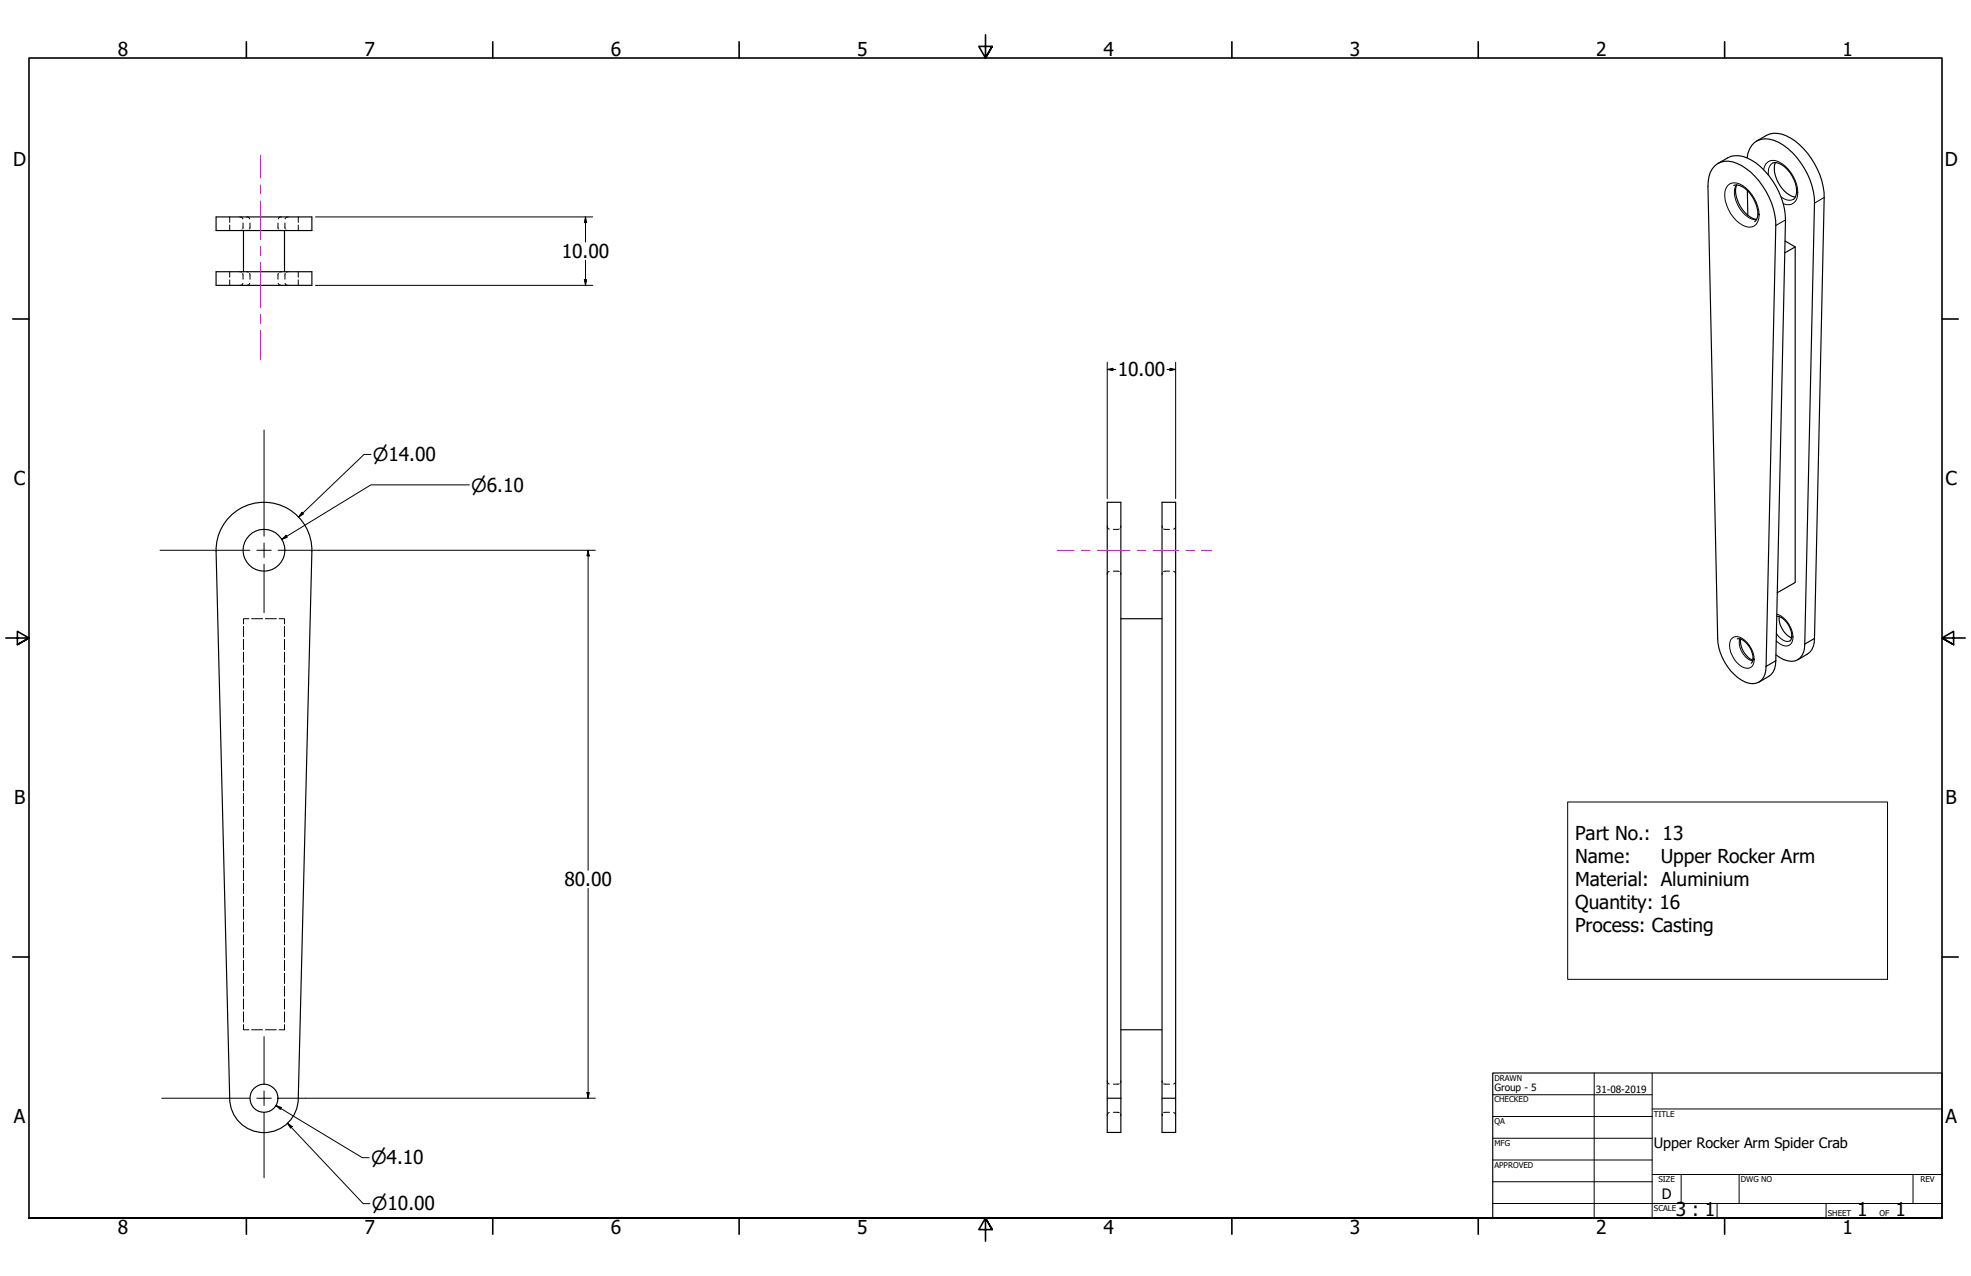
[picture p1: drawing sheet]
<svg xmlns="http://www.w3.org/2000/svg" width="864mm" height="559mm" viewBox="0 0 864 559" stroke-linecap="round" stroke-linejoin="round" font-family="sans-serif">
<!-- layer: Hidden (ANSI) -->
<g fill="none" stroke="#000" stroke-width=".44">
<path d="M100.6 95v2.4M100.6 98.6v2.4M105 95l.7 .1 .7 .8M106.5 97.7l-.1 2.6M108 95l.6 .1 .8 .8M109.5 97.7l-.2 2.6M121.8 97.7l.2 2.6M123.3 95l-.6 .1-.8 .8M124.8 97.7l.2 2.6M126.3 95l-.6 .1-.8 .8M130.7 95v2.4M130.7 98.6v2.4"/>
<path d="M100.6 119v2.4M105 119l.8 .2M105.8 100.8l-.8 .2M106.4 119.7l.1 2.6M108 119l.8 .2M108.8 100.8l-.8 .2M109.3 119.7l.2 2.6M122 119.7l-.2 2.6M122.6 100.8l.7 .2M123.3 119l-.7 .2M125 119.7l-.2 2.6M125.5 100.8l.8 .2"/>
<path d="M126.3 119l-.8 .2M130.7 119v2.4M100.6 122.6v2.4M106.4 124.1l-.7 .8-.7 .1M109.4 124.1l-.8 .8-.6 .1M121.9 124.1l.8 .8 .6 .1M124.9 124.1l.8 .8 .6 .1M130.7 122.6v2.4M485.1 230.3l.1 .6 .8 .8M490.4 231.6l-2.6 .2M491.1 230.3l-.1 .8M509.1 230.3l.2 .8"/>
<path d="M509.8 231.6l2.6 .2M515.1 230.3l-.1 .6-.8 .8M486 250.2l-.8 .8-.1 .6M487.8 250.1l2.6 .2M491 250.8l.1 .8M509.3 250.8l-.2 .8M512.4 250.1l-2.6 .2M514.2 250.2l.8 .8 .1 .6M106.7 274.3v4.5M106.7 280v4.5M109.1 271h-2.4v2.2M110.2 271h4.9"/>
<path d="M116.3 271h4.8M122.2 271h2.5v2.2M124.7 274.3v4.5M124.7 280v4.5M106.7 285.6v4.5M106.7 291.2v4.5M106.7 296.9v4.5M124.7 285.6v4.5M124.7 291.2v4.5M124.7 296.9v4.5M106.7 302.5v4.5M106.7 308.1v4.5"/>
<path d="M106.7 313.7v4.5M106.7 319.3v4.5M124.7 302.5v4.5M124.7 308.1v4.5M124.7 313.7v4.5M124.7 319.3v4.5M106.7 325v4.4M106.7 330.6v4.5M106.7 336.2v4.5M124.7 325v4.4M124.7 330.6v4.5M124.7 336.2v4.5"/>
<path d="M106.7 341.8v4.5M106.7 347.5v4.5M106.7 353.1v4.5M106.7 358.7v4.5M124.7 341.8v4.5M124.7 347.5v4.5M124.7 353.1v4.5M124.7 358.7v4.5M106.7 364.4v4.4M106.7 370v4.5M106.7 375.6v4.5M124.7 364.4v4.4"/>
<path d="M124.7 370v4.5M124.7 375.6v4.5M106.7 381.2v4.5M106.7 386.8v4.6M106.7 392.5v4.4M106.7 398.1v4.5M124.7 381.2v4.5M124.7 386.8v4.6M124.7 392.5v4.4M124.7 398.1v4.5M106.7 403.7v4.5M106.7 409.3v4.5"/>
<path d="M106.7 415v4.5M124.7 403.7v4.5M124.7 409.3v4.5M124.7 415v4.5M106.7 420.6v4.5M106.7 426.2v4.5M106.7 431.9v4.4M106.7 437.5v4.5M124.7 420.6v4.5M124.7 426.2v4.5M124.7 431.9v4.4M124.7 437.5v4.5"/>
<path d="M106.7 448.7v2.3h2.4M106.7 443.1v4.5M110.2 451h4.9M116.3 451h4.8M124.7 443.1v4.5M124.7 448.7v2.3h-2.5M485.1 473.3l.1 .7 .8 .7M490.4 474.7l-2.6 .1M491.1 473.3l-.1 .8M509.1 473.3l.2 .8M509.8 474.7l2.6 .1M515.1 473.3l-.1 .7-.8 .7"/>
<path d="M486 487.2l-.8 .8-.1 .6M487.8 487.1l2.6 .2M491 487.9l.1 .7M509.3 487.9l-.2 .7M512.4 487.1l-2.6 .2M514.2 487.2l.8 .8 .1 .6"/>
</g>
<!-- layer: Visible (ANSI) -->
<g fill="none" stroke="#000" stroke-width=".51">
<path d="M751.3 72.6a8.6 8.6 0 0 1 9.9-1 31.6 31.6 0 0 1 16.4 22.4l.5 4.7-4.3 193.1a6.5 6.5 0 0 1-5.8 7.6 16.5 16.5 0 0 1-12.3-9.3 21.9 21.9 0 0 1-3.1-10.5l-4.3-198a12.4 12.4 0 0 1 3-9zM752.7 71.6a12.2 12.2 0 0 1 16.9-.1 33.4 33.4 0 0 1 12.7 24.8l-4.2 193.1M765.5 69.2a8.3 8.3 0 0 1 11.8-7.7 31.1 31.1 0 0 1 17.3 22.5l.4 5-4.2 193.1M769.7 61.8a11.7 11.7 0 0 1 11-3.1 29.8 29.8 0 0 1 16.7 18 28.7 28.7 0 0 1 1.9 9.8l-4.3 193.1-4.2 2.5M776.7 71.4l.2-.1a6.6 6.6 0 0 1 6.1 2.8 12.6 12.6 0 0 1 3.8 11.9l-1 1.3M777.9 71.2a12.5 12.5 0 0 0 4.1 12.6l2 1.5 2.6 1M94.7 95h42v6h-42zM759.7 81.2h.2a6.4 6.4 0 0 1 6.2 2.7 13.2 13.2 0 0 1 3.7 11.9l-1 1.3M761 81a12.4 12.4 0 0 0 4 12.6l2 1.5 2.7 1M765.6 83.4l.2 10.9M94.7 119h42v6h-42zM106.7 101v18"/>
<path d="M124.7 101v18M782.1 105.5l4.5 2.6v147l-7.9 4.5M786.6 108.1l-4.6 2.6M485.1 220h6v275.9h-6zM94.7 241.5l5.9 239.5a15 15 0 0 0 15.1 15 15 15 0 0 0 15-15l6-239.5M94.7 241.5a21 21 0 0 1 21-21.5 21 21 0 0 1 20.9 21.5M491.1 271h18M761.2 279.8l.3-.1a7.6 7.6 0 0 1 6.2 6.2l.3 3.2-.7 1.3M762.6 279.8a9.7 9.7 0 0 0 5.4 9.4M778.5 269.9a8.6 8.6 0 0 1 6.6 7.8l-.1 1.7-.7 1.3M779.6 270.1a9.8 9.8 0 0 0 5.4 9.2M795 279.6a7.7 7.7 0 0 1-3.1 6.8l-4.2 2.5"/>
<path d="M778.1 289.4a7.7 7.7 0 0 1-3.1 6.8l-4.3 2.5M778.1 289.4l-4.3 2.4M790.8 282.1a6.5 6.5 0 0 1-6 7.5 11.2 11.2 0 0 1-6.7-2.8M491.1 451h18M485.1 480.9h6M509.1 480.9h6v-260.9h-6v275.9h6v-15"/>
<circle cx="115.7" cy="241" r="9.2"/>
<circle cx="115.7" cy="481" r="6.1"/>
</g>
<!-- layer: Visible Narrow (ANSI) -->
<g fill="none" stroke="#000" stroke-width=".44">
<path d="M772.7 74.4a4.3 4.3 0 0 1 6.6-3.5 15.9 15.9 0 0 1 8.3 14.9 4.3 4.3 0 0 1-6.3 3.4M776.7 71.4a5.1 5.1 0 0 0-1.9 5.3M760.8 81a9.6 9.6 0 0 0 1 9.6 10 10 0 0 0 7.8 5.7M770.3 93.5l.5 .6a16.5 16.5 0 0 0-8.7-13.6 4.3 4.3 0 0 0-6.4 4.1 15.8 15.8 0 0 0 9.3 14.7 4.1 4.1 0 0 0 5.6-3.6l.2-1.6M780.4 86.2a5.2 5.2 0 0 0 5.4 1.1M782.3 96.3l-4.2 2.4M787.2 83.7l.5 .6M799.3 86.5l-4.3 2.5M762.3 279.7a8.6 8.6 0 0 0 5.7 9.7M778.3 277.4a5.4 5.4 0 0 0 6 3.3M778.5 269a10.8 10.8 0 0 1 6.7 12.1 3.2 3.2 0 0 1-5 1l-1.9-1.4M785.1 278.4l.5 .6"/>
<path d="M768.1 288.2l.5 .7a11.3 11.3 0 0 0-6.6-9.9 3.2 3.2 0 0 0-4.2 3.6 11.3 11.3 0 0 0 6.6 9.9 3.1 3.1 0 0 0 4.2-3.6"/>
</g>
<!-- layer: Border (ANSI) -->
<g fill="none" stroke="#000" stroke-width=".7">
<path d="M107.9 18.3v7.1M215.9 18.3v7.1M323.8 18.3v7.1M431.8 15.2v10.2l-2.9-5.1h5.8l-2.9 5.1 2.9-5.1M539.8 18.3v7.1M647.7 18.3v7.1M755.6 18.3v7.1M5.6 139.7h7.1M850.9 139.7h7.1M2.5 279.4h10.2l-5.1-2.9v5.8l5.1-2.9-5.1 2.9M861.1 279.4h-10.2l5.1-2.9v5.8l-5.1-2.9 5.1 2.9M5.6 419.1h7.1"/>
<path d="M850.9 419.1h7.1M12.7 533.4v-508h838.2v508h-838.2h838.2M107.9 533.4v7.1M215.9 533.4v7.1M323.8 533.4v7.1M434.7 538.5l-2.9-5.1 2.9 5.1h-5.8l2.9-5.1v10.2M539.8 533.4v7.1M647.7 533.4v7.1M755.6 533.4v7.1"/>
</g>
<!-- layer: Title (ANSI) -->
<g fill="none" stroke="#000" stroke-width=".44">
<path d="M654 479.4h69.9M698.5 469.9v63.5M723.9 469.9v63.5M654 488.9h69.9M654 498.5h69.9M723.9 485.6h127M654 508h69.9M654 517.5h69.9M723.9 514.3h127M736.6 514.3v12.7M762 514.3v12.7M838.2 514.3v12.7"/>
<path d="M654 527h196.9M752.3 527v6.4M800.1 527v6.4"/>
</g>
<path d="M654 469.9h196.9v63.5h-196.9z" fill="none" stroke="#000" stroke-width=".51"/>
<!-- layer: Dimension (ANSI) -->
<g fill="none" stroke="#000" stroke-width=".44">
<path d="M138.2 95h121.5M256.5 95l.5 2.5h-1zM256.5 95v11M256.5 114v11M138.2 125h121.5M256 122.5h1l-.5 2.5zM485.1 158.6v59.8M515.1 158.6v59.8M485.1 161.8l2.5-.5v1zM485.1 161.8h3.8M511.4 161.8h3.7M512.6 161.3l2.5 .5-2.5 .5z"/>
<path d="M162.6 199h-3.1l-28.7 27.4M205.7 212.3h-43.2l-39.1 23.9M123.4 236.2l1.9-1.8 .6 .9zM132.3 224.3l.7 .8-2.2 1.3zM139.8 241h121.1M257.7 241l.5 2.5h-1zM257.7 241v140.1M257.7 389.1v91.8M257.2 478.5h1l-.5 2.4zM120.9 484.1l2.4 .9-.5 .8zM120.9 484.1l37.8 22.9h3M125.9 491.9l2.1 1.4-.7 .7z"/>
<path d="M125.9 491.9l33.2 35.2h3M133.9 480.9h127"/>
</g>
<g fill="#000">
<path d="M256.5 95l.5 2.5h-1z" fill-rule="evenodd"/>
<path d="M256 122.5h1l-.5 2.5z" fill-rule="evenodd"/>
<path d="M485.1 161.8l2.5-.5v1z" fill-rule="evenodd"/>
<path d="M512.6 161.3l2.5 .5-2.5 .5z" fill-rule="evenodd"/>
<path d="M123.4 236.2l1.9-1.8 .6 .9z" fill-rule="evenodd"/>
<path d="M132.3 224.3l.7 .8-2.2 1.3z" fill-rule="evenodd"/>
<path d="M257.7 241l.5 2.5h-1z" fill-rule="evenodd"/>
<path d="M257.2 478.5h1l-.5 2.4z" fill-rule="evenodd"/>
<path d="M120.9 484.1l2.4 .9-.5 .8z" fill-rule="evenodd"/>
<path d="M125.9 491.9l2.1 1.4-.7 .7z" fill-rule="evenodd"/>
</g>
<!-- layer: Center Mark (ANSI) -->
<path d="M115.7 188.3v46.5M115.7 237.8v6.4M70.1 241h39.4M112.5 241h6.4M115.7 247.1v21.2M121.9 241h17.9M115.7 454v20.8M115.7 477.8v6.3M70.9 480.9h38.6M112.5 480.9h6.4M115.7 487.1v28.7M121.9 480.9h12" fill="none" stroke="#000" stroke-width=".44"/>
<!-- layer: Centerline (ANSI) -->
<g fill="none" stroke="#f0f" stroke-width=".44">
<path d="M114.2 67.9v10.1M114.2 81v4M114.2 87.9v17.1M114.2 108v4M114.2 115v19.7M114.2 137.7v4M114.2 144.7v12.8M463.2 241h7.5M473.8 241h3.9M480.8 241h14.4M498.2 241h4M505.1 241h11.4"/>
<path d="M519.5 241h4M526.5 241h4.4"/>
</g>
<!-- layer: Symbol (ANSI) -->
<path d="M686.9 351.2h140.1v77.7h-140.1z" fill="none" stroke="#000" stroke-width=".44"/>
<g font-size="8.4">
<text x="51.7" y="24.4">8</text>
<text x="159.6" y="24.4">7</text>
<text x="267.6" y="24.4">6</text>
<text x="375.5" y="24.4">5</text>
<text x="483.5" y="24.4">4</text>
<text x="591.4" y="24.4">3</text>
<text x="699.4" y="24.4">2</text>
<text x="807.3" y="24.4">1</text>
<text x="5.8" y="72.9">D</text>
<text x="852.1" y="72.9">D</text>
<text x="246.1" y="113">10.00</text>
<text x="489.7" y="164.8">10.00</text>
<text x="6.1" y="212.6">C</text>
<text x="852.4" y="212.6">C</text>
<text x="6.2" y="352.3">B</text>
<text x="852.5" y="352.3">B</text>
<text x="690.1" y="368">Part No.: 13</text>
<text x="690.1" y="378.1">Name:</text>
<text x="727.6" y="378.1">Upper Rocker Arm</text>
<text x="247.3" y="388.2">80.00</text>
<text x="690.1" y="388.1">Material: Aluminium</text>
<text x="690.1" y="398.1">Quantity: 16</text>
<text x="690.1" y="408.2">Process: Casting</text>
<text x="6.1" y="492">A</text>
<text x="852.4" y="492">A</text>
<text x="734.3" y="532.5">3 : 1</text>
<text x="813.8" y="532.6">1</text>
<text x="830.5" y="532.6">1</text>
<text x="51.7" y="540.5">8</text>
<text x="159.6" y="540.5">7</text>
<text x="267.6" y="540.5">6</text>
<text x="375.5" y="540.5">5</text>
<text x="483.5" y="540.5">4</text>
<text x="591.4" y="540.5">3</text>
<text x="699.4" y="540.5">2</text>
<text x="807.3" y="540.5">1</text>
</g>
<g font-size="8">
<text x="163.3" y="201.9">⌀14.00</text>
<text x="206.4" y="215.3">⌀6.10</text>
<text x="162.6" y="510">⌀4.10</text>
<text x="162.9" y="530">⌀10.00</text>
</g>
<g font-size="6.3">
<text x="724.7" y="502.9">Upper Rocker Arm Spider Crab</text>
<text x="728.1" y="524.9">D</text>
</g>
<g font-size="4.4">
<text x="654.8" y="477.8">Group - 5</text>
<text x="699.3" y="478.6">31-08-2019</text>
</g>
<g font-size="3.5">
<text x="654.8" y="473.2">DRAWN</text>
<text x="654.8" y="482.8">CHECKED</text>
<text x="724.7" y="488.9">TITLE</text>
<text x="654.8" y="492.3">QA</text>
<text x="654.8" y="501.8">MFG</text>
<text x="654.8" y="511.4">APPROVED</text>
<text x="726.7" y="517.7">SIZE</text>
<text x="762.8" y="517.7">DWG NO</text>
<text x="841.4" y="517.7">REV</text>
<text x="724.7" y="530.4">SCALE</text>
<text x="800.9" y="532.6">SHEET</text>
<text x="823.5" y="532.6">OF</text>
</g>
</svg>
